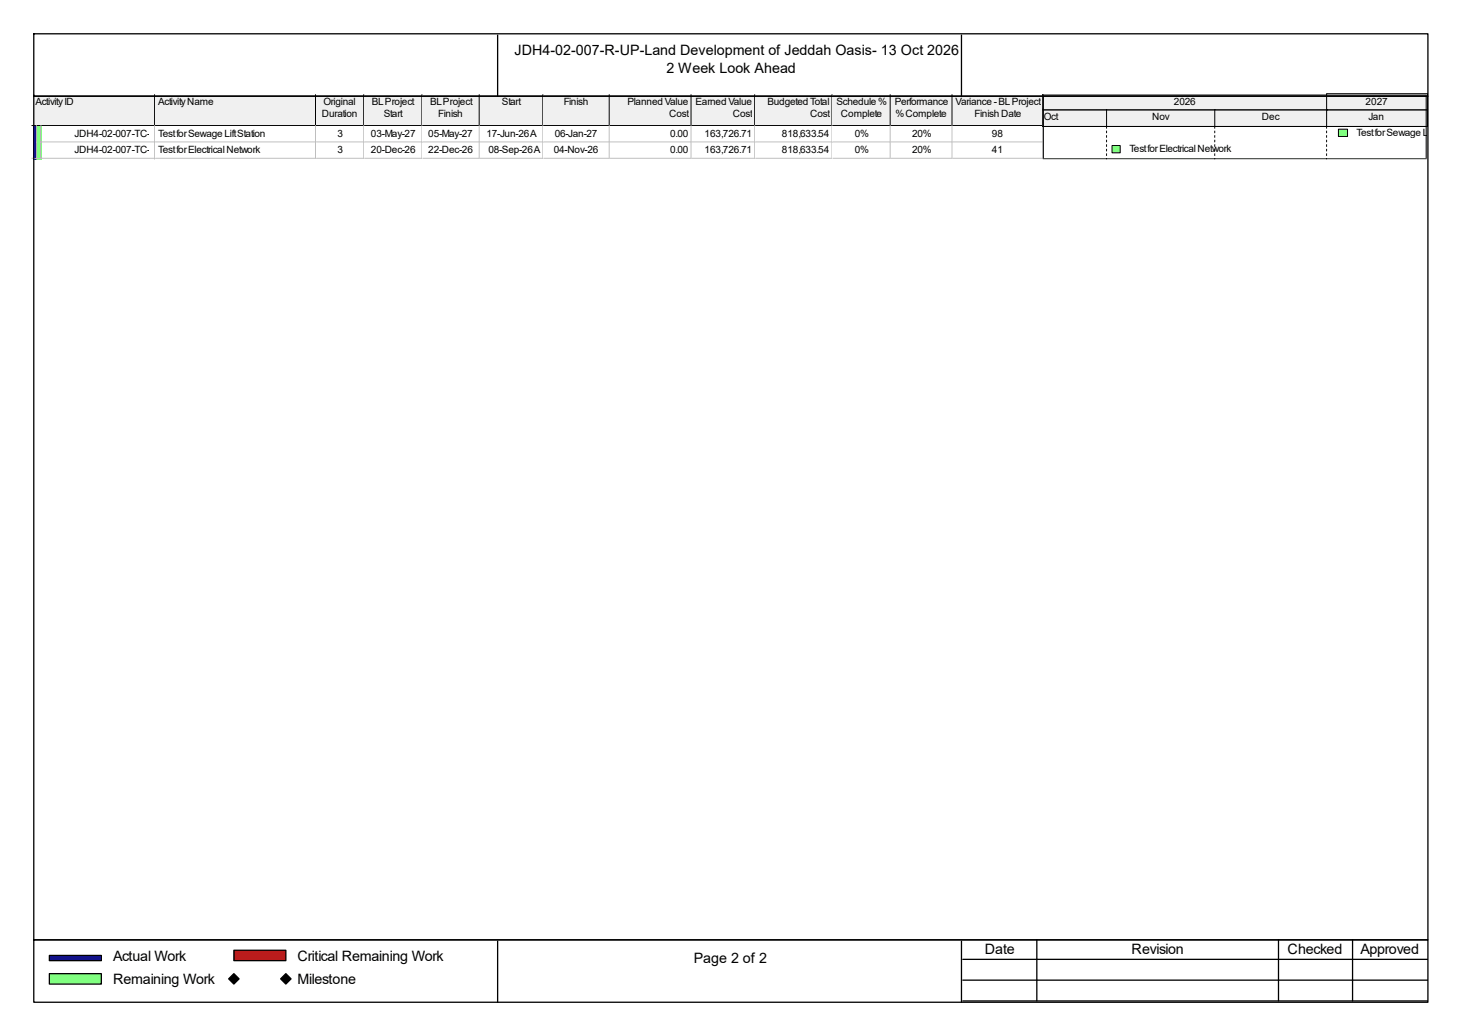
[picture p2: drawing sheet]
<svg xmlns="http://www.w3.org/2000/svg" width="297mm" height="210mm" viewBox="0 0 297 210" stroke-linecap="round" stroke-linejoin="round" font-family="sans-serif">
<path d="M6.6 19.2h25v6.5h-25z" fill="#f0f0f0"/>
<path d="M31.4 19.2v6.3h-24.9" fill="none" stroke="#000" stroke-width=".2"/>
<path d="M31.6 19.2h32.6v6.5h-32.6z" fill="#f0f0f0"/>
<path d="M64.1 19.2v6.3h-32.7" fill="none" stroke="#000" stroke-width=".2"/>
<path d="M64.2 19.2h9.8v6.5h-9.8z" fill="#f0f0f0"/>
<path d="M73.8 19.2v6.3h-9.7" fill="none" stroke="#000" stroke-width=".2"/>
<path d="M74 19.2h11.9v6.5h-11.9z" fill="#f0f0f0"/>
<path d="M85.7 19.2v6.3h-11.9" fill="none" stroke="#000" stroke-width=".2"/>
<path d="M85.9 19.2h11.6v6.5h-11.6z" fill="#f0f0f0"/>
<path d="M97.3 19.2v6.3h-11.6" fill="none" stroke="#000" stroke-width=".2"/>
<path d="M97.5 19.2h12.9v6.5h-12.9z" fill="#f0f0f0"/>
<path d="M110.2 19.2v6.3h-12.9" fill="none" stroke="#000" stroke-width=".2"/>
<path d="M110.4 19.2h13.5v6.5h-13.5z" fill="#f0f0f0"/>
<path d="M123.7 19.2v6.3h-13.5" fill="none" stroke="#000" stroke-width=".2"/>
<path d="M123.9 19.2h16.6v6.5h-16.6z" fill="#f0f0f0"/>
<path d="M140.3 19.2v6.3h-16.6" fill="none" stroke="#000" stroke-width=".2"/>
<path d="M140.5 19.2h12.9v6.5h-12.9z" fill="#f0f0f0"/>
<path d="M153.2 19.2v6.3h-12.9" fill="none" stroke="#000" stroke-width=".2"/>
<path d="M153.4 19.2h15.7v6.5h-15.7z" fill="#f0f0f0"/>
<path d="M168.9 19.2v6.3h-15.7" fill="none" stroke="#000" stroke-width=".2"/>
<path d="M169.1 19.2h11.8v6.5h-11.8z" fill="#f0f0f0"/>
<path d="M180.7 19.2v6.3h-11.8" fill="none" stroke="#000" stroke-width=".2"/>
<path d="M180.9 19.2h12.6v6.5h-12.6z" fill="#f0f0f0"/>
<path d="M193.3 19.2v6.3h-12.6" fill="none" stroke="#000" stroke-width=".2"/>
<path d="M193.5 19.2h18.4v6.5h-18.4z" fill="#f0f0f0"/>
<path d="M211.7 19.2v6.3h-18.4" fill="none" stroke="#000" stroke-width=".2"/>
<path d="M6.6 25.7h1v3.3h-1z" fill="#00f"/>
<path d="M7.4 25.5v3.5" fill="none" stroke="#c0c0c0" stroke-width=".2"/>
<path d="M7.6 25.7h.9v3.3h-.9z" fill="#80ff80"/>
<path d="M8.3 25.5v3.5" fill="none" stroke="#c0c0c0" stroke-width=".2"/>
<path d="M8.5 25.7h23.1v3.3h-23.1z" fill="#fff"/>
<path d="M8.3 28.8h23.3M31.4 25.5v3.5" fill="none" stroke="#c0c0c0" stroke-width=".2"/>
<path d="M31.6 25.7h32.6v3.3h-32.6z" fill="#fff"/>
<path d="M64.1 25.5v3.3h-32.5" fill="none" stroke="#c0c0c0" stroke-width=".2"/>
<path d="M64.2 25.7h9.8v3.3h-9.8z" fill="#fff"/>
<path d="M73.8 25.5v3.3h-9.6" fill="none" stroke="#c0c0c0" stroke-width=".2"/>
<path d="M74 25.7h11.9v3.3h-11.9z" fill="#fff"/>
<path d="M85.7 25.5v3.3h-11.7" fill="none" stroke="#c0c0c0" stroke-width=".2"/>
<path d="M85.9 25.7h11.6v3.3h-11.6z" fill="#fff"/>
<path d="M97.3 25.5v3.3h-11.5" fill="none" stroke="#c0c0c0" stroke-width=".2"/>
<path d="M97.5 25.7h12.9v3.3h-12.9z" fill="#fff"/>
<path d="M110.2 25.5v3.3h-12.7" fill="none" stroke="#c0c0c0" stroke-width=".2"/>
<path d="M110.4 25.7h13.5v3.3h-13.5z" fill="#fff"/>
<path d="M123.7 25.5v3.3h-13.3" fill="none" stroke="#c0c0c0" stroke-width=".2"/>
<path d="M123.9 25.7h16.6v3.3h-16.6z" fill="#fff"/>
<path d="M140.3 25.5v3.3h-16.4" fill="none" stroke="#c0c0c0" stroke-width=".2"/>
<path d="M140.5 25.7h12.9v3.3h-12.9z" fill="#fff"/>
<path d="M153.2 25.5v3.3h-12.7" fill="none" stroke="#c0c0c0" stroke-width=".2"/>
<path d="M153.4 25.7h15.7v3.3h-15.7z" fill="#fff"/>
<path d="M168.9 25.5v3.3h-15.5" fill="none" stroke="#c0c0c0" stroke-width=".2"/>
<path d="M169.1 25.7h11.8v3.3h-11.8z" fill="#fff"/>
<path d="M180.7 25.5v3.3h-11.6" fill="none" stroke="#c0c0c0" stroke-width=".2"/>
<path d="M180.9 25.7h12.6v3.3h-12.6z" fill="#fff"/>
<path d="M193.3 25.5v3.3h-12.4" fill="none" stroke="#c0c0c0" stroke-width=".2"/>
<path d="M193.5 25.7h18.4v3.3h-18.4z" fill="#fff"/>
<path d="M211.7 25.5v3.3h-18.2" fill="none" stroke="#c0c0c0" stroke-width=".2"/>
<path d="M6.6 29h1v3.3h-1z" fill="#00f"/>
<path d="M6.5 32.1h1.1M7.4 28.8v3.5" fill="none" stroke="#c0c0c0" stroke-width=".2"/>
<path d="M7.6 29h.9v3.3h-.9z" fill="#80ff80"/>
<path d="M7.4 32.1h1.1M8.3 28.8v3.5" fill="none" stroke="#c0c0c0" stroke-width=".2"/>
<path d="M8.5 29h23.1v3.3h-23.1z" fill="#fff"/>
<path d="M8.3 32.1h23.3M31.4 28.8v3.5" fill="none" stroke="#c0c0c0" stroke-width=".2"/>
<path d="M31.6 29h32.6v3.3h-32.6z" fill="#fff"/>
<path d="M64.1 28.8v3.3h-32.5" fill="none" stroke="#c0c0c0" stroke-width=".2"/>
<path d="M64.2 29h9.8v3.3h-9.8z" fill="#fff"/>
<path d="M73.8 28.8v3.3h-9.6" fill="none" stroke="#c0c0c0" stroke-width=".2"/>
<path d="M74 29h11.9v3.3h-11.9z" fill="#fff"/>
<path d="M85.7 28.8v3.3h-11.7" fill="none" stroke="#c0c0c0" stroke-width=".2"/>
<path d="M85.9 29h11.6v3.3h-11.6z" fill="#fff"/>
<path d="M97.3 28.8v3.3h-11.5" fill="none" stroke="#c0c0c0" stroke-width=".2"/>
<path d="M97.5 29h12.9v3.3h-12.9z" fill="#fff"/>
<path d="M110.2 28.8v3.3h-12.7" fill="none" stroke="#c0c0c0" stroke-width=".2"/>
<path d="M110.4 29h13.5v3.3h-13.5z" fill="#fff"/>
<path d="M123.7 28.8v3.3h-13.3" fill="none" stroke="#c0c0c0" stroke-width=".2"/>
<path d="M123.9 29h16.6v3.3h-16.6z" fill="#fff"/>
<path d="M140.3 28.8v3.3h-16.4" fill="none" stroke="#c0c0c0" stroke-width=".2"/>
<path d="M140.5 29h12.9v3.3h-12.9z" fill="#fff"/>
<path d="M153.2 28.8v3.3h-12.7" fill="none" stroke="#c0c0c0" stroke-width=".2"/>
<path d="M153.4 29h15.7v3.3h-15.7z" fill="#fff"/>
<path d="M168.9 28.8v3.3h-15.5" fill="none" stroke="#c0c0c0" stroke-width=".2"/>
<path d="M169.1 29h11.8v3.3h-11.8z" fill="#fff"/>
<path d="M180.7 28.8v3.3h-11.6" fill="none" stroke="#c0c0c0" stroke-width=".2"/>
<path d="M180.9 29h12.6v3.3h-12.6z" fill="#fff"/>
<path d="M193.3 28.8v3.3h-12.4" fill="none" stroke="#c0c0c0" stroke-width=".2"/>
<path d="M193.5 29h18.4v3.3h-18.4z" fill="#fff"/>
<path d="M211.7 28.8v3.3h-18.2" fill="none" stroke="#c0c0c0" stroke-width=".2"/>
<path d="M211.7 19.2h77.9v13.1h-77.9z" fill="#fff"/>
<path d="M211.7 19.2h77.7v6.5h-77.7z" fill-rule="evenodd" fill="#f0f0f0" stroke="#000" stroke-width=".2"/>
<g fill="none" stroke="#000" stroke-width=".2">
<path d="M224.6 25.7v.3M224.6 26.6v.4M224.6 27.5v.4M224.6 28.4v.4M224.6 29.4v.3M224.6 30.3v.3M224.6 31.2v.4M224.6 32.1v.2M246.6 25.7v.3M246.6 26.6v.4M246.6 27.5v.4M246.6 28.4v.4"/>
<path d="M246.6 29.4v.3M246.6 30.3v.3M246.6 31.2v.4M246.6 32.1v.2M269.3 25.7v.3M269.3 26.6v.4M269.3 27.5v.4M269.3 28.4v.4M269.3 29.4v.3M269.3 30.3v.3M269.3 31.2v.4M269.3 32.1v.2"/>
</g>
<g fill="#f0f0f0">
<path d="M211.7 19.2h77.9v6.3h-77.9z"/>
<path d="M211.7 22.1h13v3.4h-13z"/>
</g>
<path d="M211.7 22.2h13.1v3.5h-13.1z" fill="none" stroke="#000" stroke-width=".2"/>
<path d="M224.7 22.1h21.9v3.4h-21.9z" fill="#f0f0f0"/>
<path d="M224.6 22.2h22.2v3.5h-22.2z" fill="none" stroke="#000" stroke-width=".2"/>
<path d="M246.6 22.1h22.7v3.4h-22.7z" fill="#f0f0f0"/>
<path d="M246.6 22.2h22.9v3.5h-22.9z" fill="none" stroke="#000" stroke-width=".2"/>
<path d="M269.3 22.1h20.3v3.4h-20.3z" fill="#f0f0f0"/>
<path d="M269.3 22.2h20.5v3.5h-20.5z" fill="none" stroke="#000" stroke-width=".2"/>
<path d="M211.7 19.2h57.6v2.9h-57.6z" fill="#f0f0f0"/>
<path d="M211.7 19.2v3.1h57.8v-3.1" fill="none" stroke="#000" stroke-width=".2"/>
<path d="M269.3 19.2h20.3v2.9h-20.3z" fill="#f0f0f0"/>
<path d="M269.3 19h20.5v3.3h-20.5z" fill="none" stroke="#000" stroke-width=".2"/>
<g fill="#80ff80" stroke="#000" stroke-width=".2">
<path d="M271.7 26.2h1.9v1.5h-1.9z" fill-rule="evenodd"/>
<path d="M225.8 29.5h1.6v1.5h-1.6z" fill-rule="evenodd"/>
</g>
<g fill="#000">
<path d="M211.7 19.2h77.9v.2h-77.9zM211.7 32.1h77.9v.2h-77.9z" fill-rule="evenodd"/>
<path d="M211.7 19.4h.2v12.7h-.2zM289.4 19.4h.2v12.7h-.2z" fill-rule="evenodd"/>
</g>
<path d="M6.9 6.8v12.7h283v-12.6h-283M101 7.1v12.4M195.2 7.1v12.4" fill="none" stroke="#000" stroke-width=".26"/>
<path d="M10 193.9h10.6v1h-10.6z" fill-rule="evenodd" fill="#00f" stroke="#000" stroke-width=".26"/>
<path d="M10 197.6h10.6v2.1h-10.6z" fill-rule="evenodd" fill="#80ff80" stroke="#000" stroke-width=".26"/>
<path d="M47.5 192.8h10.5v2.1h-10.5z" fill-rule="evenodd" fill="#f00" stroke="#000" stroke-width=".26"/>
<g fill="#000" stroke="#000" stroke-width=".26">
<path d="M46.4 198.6l1.1-1 1 1-1 1.1z" fill-rule="evenodd"/>
<path d="M57 198.6l1-1 1.1 1-1.1 1.1z" fill-rule="evenodd"/>
</g>
<path d="M6.9 19.3v171.4h283v-171.2h-283M6.9 190.7v12.7h283v-12.7h-283M101 191v12.4M195.2 191v12.4M195.5 194.7h94.4M195.5 198.9h94.4M210.5 190.7v12.4M259.6 190.7v12.4M274.6 190.7v12.4M195.5 203.1h94.4" fill="none" stroke="#000" stroke-width=".26"/>
<g font-size="2.9">
<text x="104.4" y="11.1">JDH4-02-007-R-UP-Land Development of Jeddah Oasis- 13 Oct 2026</text>
<text x="135.3" y="14.8">2 Week Look Ahead</text>
<text x="22.9" y="194.9">Actual Work</text>
<text x="60.4" y="194.9">Critical Remaining Work</text>
<text x="140.8" y="195.5">Page 2 of 2</text>
<text x="199.9" y="193.6">Date</text>
<text x="229.7" y="193.6">Revision</text>
<text x="261.4" y="193.6">Checked</text>
<text x="276.2" y="193.6">Approved</text>
<text x="22.9" y="199.7">Remaining Work</text>
<text x="60.4" y="199.7">Milestone</text>
</g>
<g font-size="2">
<text x="7.2" y="21.3">Activity ID</text>
<text x="32.1" y="21.3">Activity Name</text>
<text x="65.4" y="23.7">Duration</text>
<text x="65.7" y="21.3">Original</text>
<text x="75.5" y="21.3">BL Project</text>
<text x="77.9" y="23.7">Start</text>
<text x="87.3" y="21.3">BL Project</text>
<text x="89" y="23.7">Finish</text>
<text x="101.9" y="21.3">Start</text>
<text x="114.5" y="21.3">Finish</text>
<text x="127.4" y="21.3">Planned Value</text>
<text x="135.8" y="23.7">Cost</text>
<text x="141.2" y="21.3">Earned Value</text>
<text x="148.8" y="23.7">Cost</text>
<text x="155.8" y="21.3">Budgeted Total</text>
<text x="164.5" y="23.7">Cost</text>
<text x="169.8" y="21.3">Schedule %</text>
<text x="170.7" y="23.7">Complete</text>
<text x="181.7" y="21.3">Performance</text>
<text x="181.8" y="23.7">% Complete</text>
<text x="194" y="21.3">Variance - BL Project</text>
<text x="197.9" y="23.7">Finish Date</text>
<text x="238.3" y="21.3">2026</text>
<text x="277.2" y="21.3">2027</text>
<text x="15.2" y="27.7">JDH4-02-007-TC-1050</text>
<text x="32.1" y="27.7">Test for Sewage Lift Station</text>
<text x="68.5" y="27.7">3</text>
<text x="75.3" y="27.7">03-May-27</text>
<text x="87" y="27.7">05-May-27</text>
<text x="98.8" y="27.7">17-Jun-26 A</text>
<text x="112.6" y="27.7">06-Jan-27</text>
<text x="136.1" y="27.7">0.00</text>
<text x="143" y="27.7">163,726.71</text>
<text x="158.7" y="27.7">818,633.54</text>
<text x="173.5" y="27.7">0%</text>
<text x="185.2" y="27.7">20%</text>
<text x="201.4" y="27.7">98</text>
<text x="211.9" y="24.4">Oct</text>
<text x="233.9" y="24.4">Nov</text>
<text x="256.2" y="24.4">Dec</text>
<text x="275.4" y="27.6">Test for Sewage Lift Station</text>
<text x="277.8" y="24.4">Jan</text>
<text x="15.2" y="31.1">JDH4-02-007-TC-1040</text>
<text x="32.1" y="31.1">Test for Electrical Network</text>
<text x="68.5" y="31.1">3</text>
<text x="75.3" y="31.1">20-Dec-26</text>
<text x="87" y="31.1">22-Dec-26</text>
<text x="99.1" y="31.1">08-Sep-26 A</text>
<text x="112.4" y="31.1">04-Nov-26</text>
<text x="136.1" y="31.1">0.00</text>
<text x="143" y="31.1">163,726.71</text>
<text x="158.7" y="31.1">818,633.54</text>
<text x="173.5" y="31.1">0%</text>
<text x="185.2" y="31.1">20%</text>
<text x="201.4" y="31.1">41</text>
<text x="229.3" y="30.9">Test for Electrical Network</text>
</g>
</svg>
